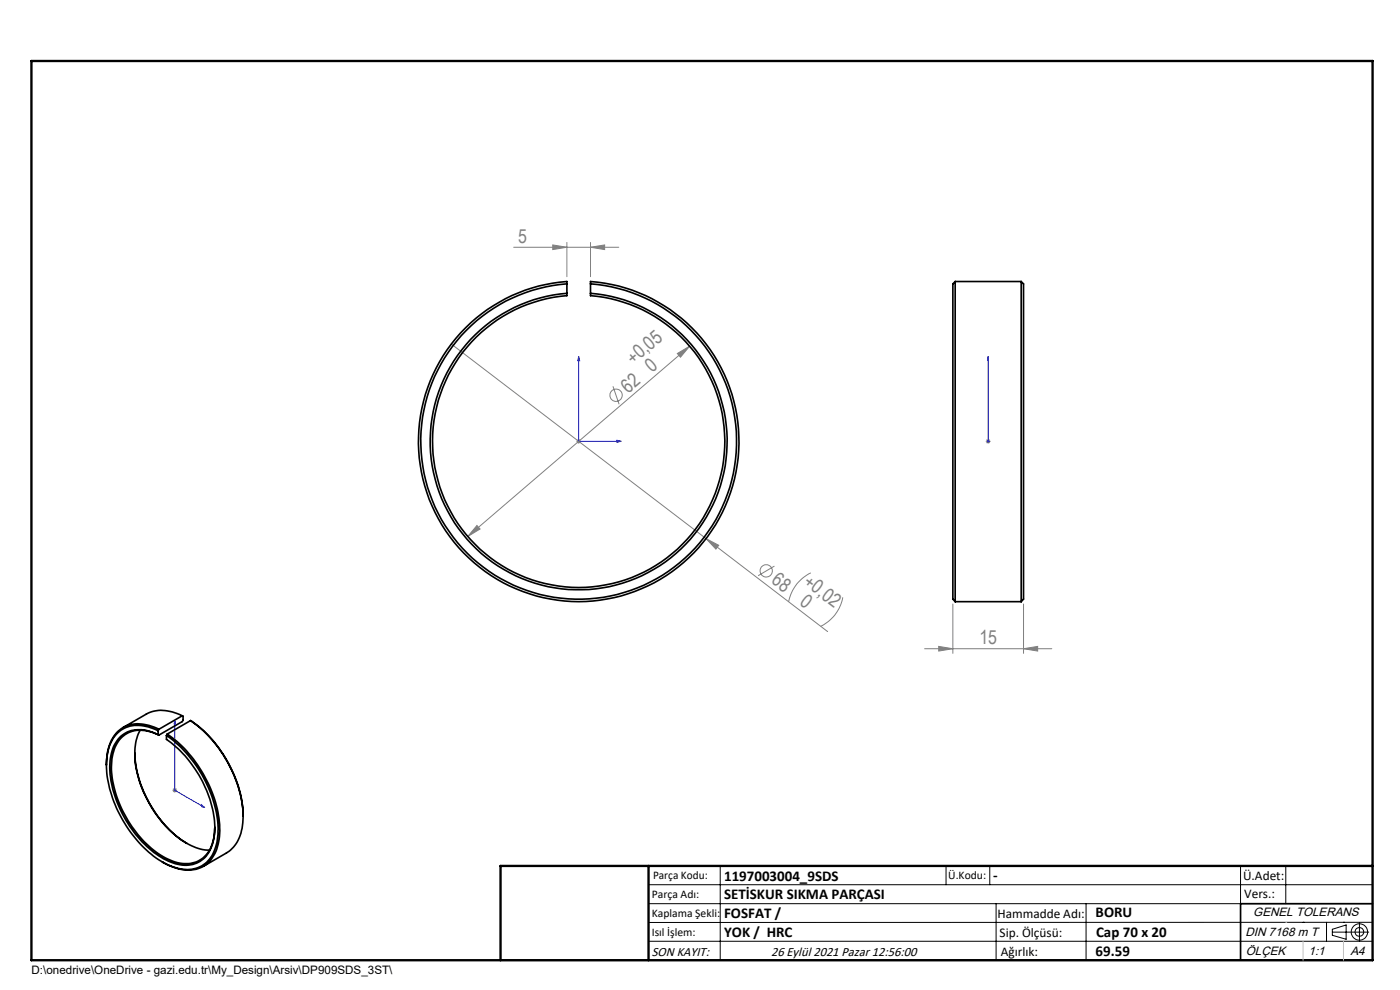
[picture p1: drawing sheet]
<svg xmlns="http://www.w3.org/2000/svg" width="297mm" height="210mm" viewBox="0 0 297 210" stroke-linecap="round" stroke-linejoin="round" font-family="sans-serif">
<g fill="none" stroke="#808080" stroke-width=".21">
<path d="M109 52.4h22.3M117.3 52l3 .4-3 .5zM120.3 51.4v7.3M125.3 52.4l3-.4v.9zM125.3 51.4v7.3M95.7 73l79.9 61M143.7 75l2.6-1.6-1.9 2.4zM146.3 73.4l-47.1 40.4M122.3 93.6h1M122.4 93.3l.7 .7M122.8 93.1v1M123.1 93.3l-.7 .7"/>
<path d="M130 81.9l1.3 3.9M209.1 93.6h1M209.3 93.3l.7 .7M209.6 93.1v1M210 93.3l-.7 .7M101.2 111.5l.6 .7-2.6 1.6zM149.8 114.3l2.7 1.4-.6 .8zM164.3 120.1l-3.5 2M172 121.5a8.5 8.5 0 0 0-4.7 6.2M178.8 126.7a8.5 8.5 0 0 1-4.7 6.1M196.1 137.6h27M199.1 137.1l3 .5-3 .5z"/>
<path d="M202.1 128.1v10.5M217.1 137.6l3-.5v1zM217.1 128.1v10.5M36.6 167.6h1M36.7 167.3l.7 .7M37.1 167.1v1M37.4 167.3l-.7 .7"/>
<circle cx="130.7" cy="83.8" r="1.3"/>
<circle cx="162.6" cy="121.1" r="1.31"/>
</g>
<g fill="none" stroke="#000" stroke-width=".21">
<path d="M137.6 187.7h153.6M137.6 191.7h153.6M137.6 199.7h153.6M152.8 183.7v20M200.7 183.7v4M210 183.7v4M211.3 191.7v12M230.4 191.7v12M263.2 183.7v20M272.8 183.7v8M276.4 195.6h.1M281.4 195.6v4.1"/>
<path d="M282.6 197.7h7.8M282.6 197.1l3-.9v3l-3-.8zM285 195.6h.1M288.4 195.8v3.8M291.2 195.6l-153.6 .1"/>
<circle cx="288.4" cy="197.7" r="1.74"/>
<circle cx="288.4" cy="197.7" r=".93"/>
</g>
<path d="M122.8 75.6l.2 .9h-.4zM122.8 75.6v18h9M209.6 75.6v.9v-.9M209.6 75.6v18M130.9 93.4l.9 .2-.9 .2zM209.6 93.4v.4zM209.6 93.6h.1M37.1 152.9l.2 .9-.4-.2zM37.1 152.9v14.7l6.3 3.7M42.8 170.7l.6 .6-.6-.2z" fill="none" stroke="#00f" stroke-width=".21"/>
<path d="M291.2 191.7h-28v12M106.2 203.7h185" fill="none" stroke="#000" stroke-width=".35"/>
<path d="M6.7 12.9h284.5v190.8h-284.5zM137.6 183.7v20M291.2 183.7h-185v20" fill="none" stroke="#000" stroke-width=".5"/>
<path d="M272.8 195.6h.1M276.4 199.7v4M285 199.7v4" fill="none" stroke="#c0c0c0" stroke-width=".21"/>
<g fill="#00f">
<path d="M130.9 93.4l.9 .2-.9 .2zM122.8 75.6l.2 .9h-.4z"/>
<path d="M209.6 93.4v.4zM209.6 75.6v.9z"/>
<path d="M42.8 170.7l.6 .6-.6-.2zM37.1 152.9l.2 .9-.4-.2z"/>
</g>
<g fill="#808080">
<path d="M149.8 114.3l2.7 1.4-.6 .8z"/>
<path d="M117.3 52l3 .4-3 .5zM125.3 52.4l3-.4v.9z"/>
<path d="M101.2 111.5l-2 2.3 2.6-1.6zM143.7 75l.7 .8 1.9-2.4z"/>
<path d="M199.1 137.1l3 .5-3 .5zM217.1 137.6l3-.5v1z"/>
</g>
<g fill="none" stroke="#000" stroke-width=".35">
<path d="M202.6 59.7v67.9M202.6 59.7l-.5 .5v66.9l.5 .5M202.6 59.7h14M216.6 59.7v67.9M216.6 59.7l.5 .5v66.9l-.5 .5M98.7 69.6a33.7 33.7 0 0 1 21.6-9.9v3a31 31 0 0 0-24 47.1 31 31 0 0 0 52.9 0 31 31 0 0 0-23.9-47.1v-3a34 34 0 0 1 29.8 44.3 34 34 0 0 1-50.1 18.6 34 34 0 0 1-6.3-53zM120.3 60.2a33.5 33.5 0 0 0-26.1 50.9 33.5 33.5 0 0 0 57.1 0 33.5 33.5 0 0 0-26-50.9M120.3 62.2a31.5 31.5 0 0 0-24.4 47.9 31.5 31.5 0 0 0 53.7 0 31.5 31.5 0 0 0-24.3-47.9M202.6 127.6h14M28.6 159.8a24.4 24.4 0 0 0 11.1 19.1M29.7 154.9a13.6 13.6 0 0 0-.2 10.5 24 24 0 0 0 10.6 13.7 9.2 9.2 0 0 0 4.3 1.2M33.5 155a7.8 7.8 0 0 0-7.9-.1 8.9 8.9 0 0 0-3 7.8 26.3 26.3 0 0 0 12.1 20.3 8.4 8.4 0 0 0 8.1 .7 8.1 8.1 0 0 0 3.4-7.4 26.1 26.1 0 0 0-8.3-18.2l-2.6-2.1"/>
<path d="M33.5 155.8a7.2 7.2 0 0 0-7.5 .1 8.5 8.5 0 0 0-2.7 7.2 24.6 24.6 0 0 0 11.4 19.1 7.8 7.8 0 0 0 7.4 .7 7.4 7.4 0 0 0 3.4-6.4 24.4 24.4 0 0 0-7.7-17.7l-2.5-2v-.8M33.5 155v.8M33.5 155.8l.2 .1M33.7 154.7a8 8 0 0 0-7.9-.2 8.6 8.6 0 0 0-3.2 7.2v.6M33.7 155.9a6.9 6.9 0 0 0-7.5 .2 8.5 8.5 0 0 0-2.6 7.2 24.2 24.2 0 0 0 11.5 18.7 7.2 7.2 0 0 0 8 0 8.3 8.3 0 0 0 2.5-6.5M33.7 154.7l-.2 .3M35.5 155.7a27 27 0 0 1 11.1 20.5 8.8 8.8 0 0 1-3 7.3 7.4 7.4 0 0 1-7.4 .2l-1.8-.9M35.5 155.7l-.2 .3M38.7 151.8a8.2 8.2 0 0 0-7.7-.3l-4.9 2.8M38.7 151.8l-5 2.9M38.7 151.8l.1 .1v.9l-.1 .3-5 2.8M40.4 152.9a26.7 26.7 0 0 1 11.2 20.4 8.5 8.5 0 0 1-3.4 7.5l-5.1 3"/>
<path d="M40.4 152.9a26.3 26.3 0 0 1 11.2 20.2M40.4 152.9l-4.9 2.8"/>
</g>
<g font-size="4.1" fill="#808080">
<text x="109.9" y="51.5">5</text>
<text x="134.3" y="77.5" transform="rotate(-41 134.3 77.5)">+0,05</text>
<text x="133.3" y="83.5" transform="rotate(-41 133.3 83.5)">62</text>
<text x="138.3" y="79.1" transform="rotate(-41 138.3 79.1)">0</text>
<text x="163.4" y="123.5" transform="rotate(37 163.4 123.5)">68</text>
<text x="170.2" y="123.8" transform="rotate(37 170.2 123.8)">+0,02</text>
<text x="169.4" y="128.1" transform="rotate(37 169.4 128.1)">0</text>
<text x="207.8" y="136.7">15</text>
</g>
<g font-size="3.2">
<text x="153.6" y="186.8">1197003004_9SDS</text>
<text x="153.6" y="190.8">SETİSKUR SIKMA PARÇASI</text>
<text x="210.7" y="186.6">-</text>
<text x="153.6" y="194.8">FOSFAT /</text>
<text x="232.4" y="194.5">BORU</text>
<text x="153.6" y="198.8">YOK / HRC</text>
<text x="232.4" y="202.8">69.59</text>
<text x="232.5" y="198.8">Cap 70 x 20</text>
</g>
<g font-size="2.8">
<text x="263.7" y="186.7">Ü.Adet:</text>
<text x="263.9" y="190.5">Vers.:</text>
<text x="211.6" y="194.8">Hammadde Adı:</text>
<text x="138.3" y="202.8">SON KAYIT:</text>
<text x="163.6" y="202.8">26 Eylül 2021 Pazar 12:56:00</text>
<text x="212.1" y="198.7">Sip. Ölçüsü:</text>
<text x="212.3" y="202.7">Ağırlık:</text>
</g>
<g font-size="2.6">
<text x="265.9" y="194.4">GENEL TOLERANS</text>
<text x="264.2" y="198.5">DIN 7168 m T</text>
<text x="264.3" y="202.6">ÖLÇEK</text>
<text x="277.6" y="202.6">1:1</text>
<text x="286.5" y="202.6">A4</text>
</g>
<g font-size="2.5">
<text x="138.3" y="190.5">Parça Adı:</text>
<text x="138.5" y="186.5">Parça Kodu:</text>
<text x="201.2" y="186.5">Ü.Kodu:</text>
<text x="138.3" y="194.5">Kaplama Şekli:</text>
<text x="138.3" y="198.6">Isıl İşlem:</text>
<text x="6.7" y="206.7">D:\onedrive\OneDrive - gazi.edu.tr\My_Design\Arsiv\DP909SDS_3ST\</text>
</g>
</svg>
